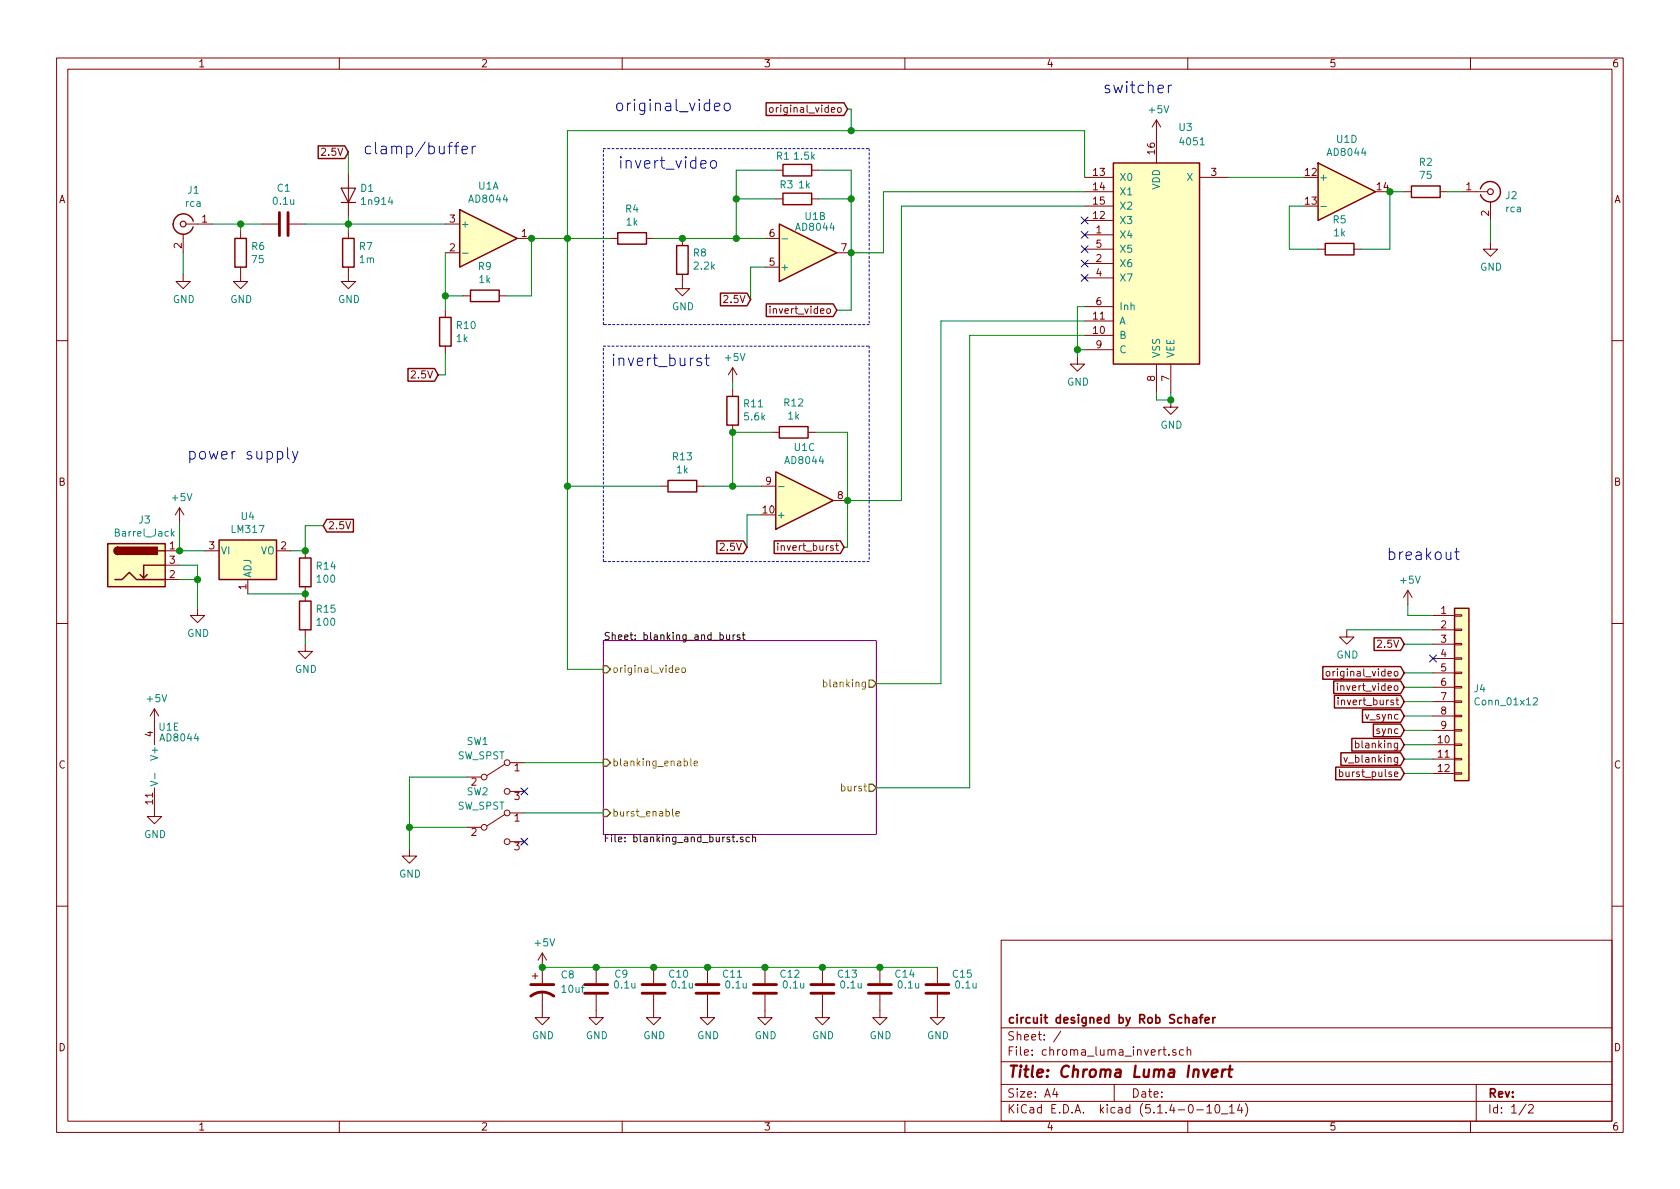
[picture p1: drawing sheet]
EESchema Schematic File Version 4
LIBS:chroma_luma_invert-cache
EELAYER 30 0
EELAYER END
$Descr A4 11693 8268
encoding utf-8
Sheet 1 2
Title "Chroma Luma Invert"
Date ""
Rev ""
Comp "circuit designed by Rob Schafer"
Comment1 ""
Comment2 ""
Comment3 ""
Comment4 ""
$EndDescr
$Comp
L Connector:Conn_Coaxial J1
U 1 1
P 1275 1550
F 0 "J1" H 1203 1788 50  0000 C CNN
F 1 "rca" H 1203 1697 50  0000 C CNN
F 2 "lib_fp:RCJ-024" H 1275 1550 50  0001 C CNN
F 3 " ~" H 1275 1550 50  0001 C CNN
	1    1275 1550
	-1   0    0    -1  
$EndComp
$Comp
L power:GND #PWR03
U 1 1
P 1275 1900
F 0 "#PWR03" H 1275 1650 50  0001 C CNN
F 1 "GND" H 1280 1727 50  0000 C CNN
F 2 "" H 1275 1900 50  0001 C CNN
F 3 "" H 1275 1900 50  0001 C CNN
	1    1275 1900
	1    0    0    -1  
$EndComp
$Comp
L Device:C C1
U 1 1
P 1975 1550
F 0 "C1" V 1723 1550 50  0000 C CNN
F 1 "0.1u" V 1814 1550 50  0000 C CNN
F 2 "Capacitor_THT:C_Disc_D4.7mm_W2.5mm_P5.00mm" H 2013 1400 50  0001 C CNN
F 3 "~" H 1975 1550 50  0001 C CNN
	1    1975 1550
	0    1    1    0   
$EndComp
Text GLabel 2425 1050 0    50   Input ~ 0
2.5V
$Comp
L Device:D D1
U 1 1
P 2425 1350
F 0 "D1" V 2471 1271 50  0000 R CNN
F 1 "1n914" V 2380 1271 50  0000 R CNN
F 2 "Diode_THT:D_DO-41_SOD81_P7.62mm_Horizontal" H 2425 1350 50  0001 C CNN
F 3 "~" H 2425 1350 50  0001 C CNN
	1    2425 1350
	0    -1   -1   0   
$EndComp
$Comp
L Device:R R6
U 1 1
P 1675 1750
F 0 "R6" H 1745 1796 50  0000 L CNN
F 1 "75" H 1745 1705 50  0000 L CNN
F 2 "Resistor_THT:R_Axial_DIN0207_L6.3mm_D2.5mm_P7.62mm_Horizontal" V 1605 1750 50  0001 C CNN
F 3 "~" H 1675 1750 50  0001 C CNN
	1    1675 1750
	1    0    0    -1  
$EndComp
$Comp
L power:GND #PWR04
U 1 1
P 1675 1900
F 0 "#PWR04" H 1675 1650 50  0001 C CNN
F 1 "GND" H 1680 1727 50  0000 C CNN
F 2 "" H 1675 1900 50  0001 C CNN
F 3 "" H 1675 1900 50  0001 C CNN
	1    1675 1900
	1    0    0    -1  
$EndComp
Wire Wire Line
	1275 1750 1275 1900
Wire Wire Line
	1475 1550 1675 1550
Wire Wire Line
	1675 1600 1675 1550
Connection ~ 1675 1550
Wire Wire Line
	1675 1550 1825 1550
$Comp
L Device:R R7
U 1 1
P 2425 1750
F 0 "R7" H 2495 1796 50  0000 L CNN
F 1 "1m" H 2495 1705 50  0000 L CNN
F 2 "Resistor_THT:R_Axial_DIN0207_L6.3mm_D2.5mm_P7.62mm_Horizontal" V 2355 1750 50  0001 C CNN
F 3 "~" H 2425 1750 50  0001 C CNN
	1    2425 1750
	1    0    0    -1  
$EndComp
Wire Wire Line
	2425 1050 2425 1200
$Comp
L power:GND #PWR05
U 1 1
P 2425 1900
F 0 "#PWR05" H 2425 1650 50  0001 C CNN
F 1 "GND" H 2430 1727 50  0000 C CNN
F 2 "" H 2425 1900 50  0001 C CNN
F 3 "" H 2425 1900 50  0001 C CNN
	1    2425 1900
	1    0    0    -1  
$EndComp
Wire Wire Line
	2425 1600 2425 1550
$Comp
L Amplifier_Operational:ADA4807-4 U1
U 1 1
P 3400 1650
F 0 "U1" H 3400 2017 50  0000 C CNN
F 1 "AD8044" H 3400 1926 50  0000 C CNN
F 2 "Package_DIP:DIP-14_W7.62mm_LongPads" H 3400 1650 50  0001 C CNN
F 3 "https://www.analog.com/media/en/technical-documentation/data-sheets/ADA4807-1_4807-2_4807-4.pdf" H 3400 1650 50  0001 C CNN
	1    3400 1650
	1    0    0    -1  
$EndComp
Wire Wire Line
	2125 1550 2425 1550
Connection ~ 2425 1550
Wire Wire Line
	2425 1550 2425 1500
Wire Wire Line
	2425 1550 3100 1550
$Comp
L Device:R R9
U 1 1
P 3375 2050
F 0 "R9" V 3168 2050 50  0000 C CNN
F 1 "1k" V 3259 2050 50  0000 C CNN
F 2 "Resistor_THT:R_Axial_DIN0207_L6.3mm_D2.5mm_P7.62mm_Horizontal" V 3305 2050 50  0001 C CNN
F 3 "~" H 3375 2050 50  0001 C CNN
	1    3375 2050
	0    1    1    0   
$EndComp
Wire Wire Line
	3700 1650 3700 2050
Wire Wire Line
	3700 2050 3525 2050
$Comp
L Device:R R10
U 1 1
P 3100 2300
F 0 "R10" H 3170 2346 50  0000 L CNN
F 1 "1k" H 3170 2255 50  0000 L CNN
F 2 "Resistor_THT:R_Axial_DIN0207_L6.3mm_D2.5mm_P7.62mm_Horizontal" V 3030 2300 50  0001 C CNN
F 3 "~" H 3100 2300 50  0001 C CNN
	1    3100 2300
	1    0    0    -1  
$EndComp
Wire Wire Line
	3100 1750 3100 2050
Wire Wire Line
	3225 2050 3100 2050
Connection ~ 3100 2050
Wire Wire Line
	3100 2050 3100 2150
Text GLabel 3050 2600 0    50   Input ~ 0
2.5V
Wire Wire Line
	3050 2600 3100 2600
Wire Wire Line
	3100 2450 3100 2600
$Comp
L Amplifier_Operational:ADA4807-4 U1
U 3 1
P 5600 3475
F 0 "U1" H 5600 3108 50  0000 C CNN
F 1 "AD8044" H 5600 3199 50  0000 C CNN
F 2 "Package_DIP:DIP-14_W7.62mm_LongPads" H 5600 3475 50  0001 C CNN
F 3 "https://www.analog.com/media/en/technical-documentation/data-sheets/ADA4807-1_4807-2_4807-4.pdf" H 5600 3475 50  0001 C CNN
	3    5600 3475
	1    0    0    1   
$EndComp
$Comp
L Device:R R12
U 1 1
P 5525 3000
F 0 "R12" V 5318 3000 50  0000 C CNN
F 1 "1k" V 5409 3000 50  0000 C CNN
F 2 "Resistor_THT:R_Axial_DIN0207_L6.3mm_D2.5mm_P7.62mm_Horizontal" V 5455 3000 50  0001 C CNN
F 3 "~" H 5525 3000 50  0001 C CNN
	1    5525 3000
	0    1    1    0   
$EndComp
Text GLabel 5200 3800 0    50   Input ~ 0
2.5V
Wire Wire Line
	5200 3800 5200 3575
Wire Wire Line
	5200 3575 5300 3575
Wire Wire Line
	5900 3475 5900 3000
Wire Wire Line
	5900 3000 5675 3000
Wire Wire Line
	5375 3000 5100 3000
Wire Wire Line
	5100 3000 5100 3375
Wire Wire Line
	5100 3375 5300 3375
$Comp
L Device:R R13
U 1 1
P 4750 3375
F 0 "R13" V 4543 3375 50  0000 C CNN
F 1 "1k" V 4634 3375 50  0000 C CNN
F 2 "Resistor_THT:R_Axial_DIN0207_L6.3mm_D2.5mm_P7.62mm_Horizontal" V 4680 3375 50  0001 C CNN
F 3 "~" H 4750 3375 50  0001 C CNN
	1    4750 3375
	0    1    1    0   
$EndComp
Wire Wire Line
	4900 3375 5100 3375
Connection ~ 5100 3375
$Comp
L Device:R R11
U 1 1
P 5100 2850
F 0 "R11" H 5030 2804 50  0000 R CNN
F 1 "5.6k" H 5030 2895 50  0000 R CNN
F 2 "Resistor_THT:R_Axial_DIN0207_L6.3mm_D2.5mm_P7.62mm_Horizontal" V 5030 2850 50  0001 C CNN
F 3 "~" H 5100 2850 50  0001 C CNN
	1    5100 2850
	-1   0    0    1   
$EndComp
Connection ~ 5100 3000
$Comp
L power:+5V #PWR09
U 1 1
P 5100 2650
F 0 "#PWR09" H 5100 2500 50  0001 C CNN
F 1 "+5V" H 5115 2823 50  0000 C CNN
F 2 "" H 5100 2650 50  0001 C CNN
F 3 "" H 5100 2650 50  0001 C CNN
	1    5100 2650
	1    0    0    -1  
$EndComp
Wire Wire Line
	5100 2650 5100 2700
Text Notes 2525 1075 0    79   ~ 0
clamp/buffer
Text Notes 4250 2550 0    79   ~ 0
invert_burst
$Comp
L 4xxx:4051 U3
U 1 1
P 8050 1825
F 0 "U3" H 8200 2775 50  0000 L CNN
F 1 "4051" H 8200 2675 50  0000 L CNN
F 2 "Package_DIP:DIP-16_W7.62mm_LongPads" H 8050 1825 50  0001 C CNN
F 3 "http://www.intersil.com/content/dam/Intersil/documents/cd40/cd4051bms-52bms-53bms.pdf" H 8050 1825 50  0001 C CNN
	1    8050 1825
	1    0    0    -1  
$EndComp
Text Notes 4300 1175 0    79   ~ 0
invert_video
Connection ~ 5125 1650
$Comp
L power:GND #PWR06
U 1 1
P 4750 1950
F 0 "#PWR06" H 4750 1700 50  0001 C CNN
F 1 "GND" H 4755 1777 50  0000 C CNN
F 2 "" H 4750 1950 50  0001 C CNN
F 3 "" H 4750 1950 50  0001 C CNN
	1    4750 1950
	1    0    0    -1  
$EndComp
$Comp
L Device:R R8
U 1 1
P 4750 1800
F 0 "R8" H 4680 1754 50  0000 R CNN
F 1 "2.2k" H 4680 1845 50  0000 R CNN
F 2 "Resistor_THT:R_Axial_DIN0207_L6.3mm_D2.5mm_P7.62mm_Horizontal" V 4680 1800 50  0001 C CNN
F 3 "~" H 4750 1800 50  0001 C CNN
	1    4750 1800
	-1   0    0    1   
$EndComp
$Comp
L Device:R R4
U 1 1
P 4400 1650
F 0 "R4" V 4193 1650 50  0000 C CNN
F 1 "1k" V 4284 1650 50  0000 C CNN
F 2 "Resistor_THT:R_Axial_DIN0207_L6.3mm_D2.5mm_P7.62mm_Horizontal" V 4330 1650 50  0001 C CNN
F 3 "~" H 4400 1650 50  0001 C CNN
	1    4400 1650
	0    1    1    0   
$EndComp
Wire Wire Line
	5125 1650 5325 1650
Wire Wire Line
	5225 1850 5325 1850
Wire Wire Line
	5225 2075 5225 1850
Text GLabel 5225 2075 0    50   Input ~ 0
2.5V
$Comp
L Device:R R3
U 1 1
P 5550 1375
F 0 "R3" V 5450 1300 50  0000 C CNN
F 1 "1k" V 5450 1425 50  0000 C CNN
F 2 "Resistor_THT:R_Axial_DIN0207_L6.3mm_D2.5mm_P7.62mm_Horizontal" V 5480 1375 50  0001 C CNN
F 3 "~" H 5550 1375 50  0001 C CNN
	1    5550 1375
	0    1    1    0   
$EndComp
$Comp
L Amplifier_Operational:ADA4807-4 U1
U 2 1
P 5625 1750
F 0 "U1" H 5675 1500 50  0000 C CNN
F 1 "AD8044" H 5675 1575 50  0000 C CNN
F 2 "Package_DIP:DIP-14_W7.62mm_LongPads" H 5625 1750 50  0001 C CNN
F 3 "https://www.analog.com/media/en/technical-documentation/data-sheets/ADA4807-1_4807-2_4807-4.pdf" H 5625 1750 50  0001 C CNN
	2    5625 1750
	1    0    0    1   
$EndComp
Wire Notes Line
	4200 1025 6050 1025
Wire Notes Line
	6050 1025 6050 2250
Wire Notes Line
	6050 2250 4200 2250
Wire Notes Line
	4200 2250 4200 1025
Wire Notes Line
	4200 2400 6050 2400
Wire Notes Line
	6050 2400 6050 3900
Wire Notes Line
	6050 3900 4200 3900
Wire Notes Line
	4200 3900 4200 2400
Wire Wire Line
	3700 1650 3950 1650
Connection ~ 3700 1650
Wire Wire Line
	3950 1650 3950 3375
Wire Wire Line
	3950 3375 4600 3375
Connection ~ 3950 1650
Wire Wire Line
	3950 1650 4250 1650
Wire Wire Line
	5925 1750 6150 1750
Wire Wire Line
	6150 1750 6150 1325
Wire Wire Line
	6150 1325 7550 1325
Connection ~ 5925 1750
Wire Wire Line
	5900 3475 6275 3475
Wire Wire Line
	6275 3475 6275 1425
Wire Wire Line
	6275 1425 7550 1425
Connection ~ 5900 3475
NoConn ~ 7550 1525
NoConn ~ 7550 1625
NoConn ~ 7550 1725
NoConn ~ 7550 1825
NoConn ~ 7550 1925
$Comp
L power:+5V #PWR01
U 1 1
P 8050 925
F 0 "#PWR01" H 8050 775 50  0001 C CNN
F 1 "+5V" H 8065 1098 50  0000 C CNN
F 2 "" H 8050 925 50  0001 C CNN
F 3 "" H 8050 925 50  0001 C CNN
	1    8050 925 
	1    0    0    -1  
$EndComp
Text Notes 4275 775  0    79   ~ 0
original_video
$Comp
L power:GND #PWR08
U 1 1
P 7500 2475
F 0 "#PWR08" H 7500 2225 50  0001 C CNN
F 1 "GND" H 7505 2302 50  0000 C CNN
F 2 "" H 7500 2475 50  0001 C CNN
F 3 "" H 7500 2475 50  0001 C CNN
	1    7500 2475
	1    0    0    -1  
$EndComp
Wire Wire Line
	7550 2425 7500 2425
Wire Wire Line
	7500 2425 7500 2475
$Comp
L power:GND #PWR010
U 1 1
P 8150 2775
F 0 "#PWR010" H 8150 2525 50  0001 C CNN
F 1 "GND" H 8155 2602 50  0000 C CNN
F 2 "" H 8150 2775 50  0001 C CNN
F 3 "" H 8150 2775 50  0001 C CNN
	1    8150 2775
	1    0    0    -1  
$EndComp
Wire Wire Line
	8150 2725 8150 2775
Wire Wire Line
	8050 2725 8050 2775
Wire Wire Line
	8050 2775 8150 2775
Connection ~ 8150 2775
Text Notes 7675 650  0    79   ~ 0
switcher
$Comp
L Amplifier_Operational:ADA4807-4 U1
U 4 1
P 9375 1325
F 0 "U1" H 9375 1692 50  0000 C CNN
F 1 "AD8044" H 9375 1601 50  0000 C CNN
F 2 "Package_DIP:DIP-14_W7.62mm_LongPads" H 9375 1325 50  0001 C CNN
F 3 "https://www.analog.com/media/en/technical-documentation/data-sheets/ADA4807-1_4807-2_4807-4.pdf" H 9375 1325 50  0001 C CNN
	4    9375 1325
	1    0    0    -1  
$EndComp
Wire Wire Line
	9075 1225 8550 1225
$Comp
L Device:R R5
U 1 1
P 9325 1725
F 0 "R5" V 9118 1725 50  0000 C CNN
F 1 "1k" V 9209 1725 50  0000 C CNN
F 2 "Resistor_THT:R_Axial_DIN0207_L6.3mm_D2.5mm_P7.62mm_Horizontal" V 9255 1725 50  0001 C CNN
F 3 "~" H 9325 1725 50  0001 C CNN
	1    9325 1725
	0    1    1    0   
$EndComp
Wire Wire Line
	9175 1725 8975 1725
Wire Wire Line
	8975 1725 8975 1425
Wire Wire Line
	8975 1425 9075 1425
$Comp
L Device:R R2
U 1 1
P 9925 1325
F 0 "R2" V 9718 1325 50  0000 C CNN
F 1 "75" V 9809 1325 50  0000 C CNN
F 2 "Resistor_THT:R_Axial_DIN0207_L6.3mm_D2.5mm_P7.62mm_Horizontal" V 9855 1325 50  0001 C CNN
F 3 "~" H 9925 1325 50  0001 C CNN
	1    9925 1325
	0    1    1    0   
$EndComp
Wire Wire Line
	9475 1725 9675 1725
Wire Wire Line
	9675 1725 9675 1325
Wire Wire Line
	9675 1325 9775 1325
Connection ~ 9675 1325
$Comp
L Connector:Conn_Coaxial J2
U 1 1
P 10375 1325
F 0 "J2" H 10475 1300 50  0000 L CNN
F 1 "rca" H 10475 1209 50  0000 L CNN
F 2 "lib_fp:RCJ-024" H 10375 1325 50  0001 C CNN
F 3 " ~" H 10375 1325 50  0001 C CNN
	1    10375 1325
	1    0    0    -1  
$EndComp
$Comp
L power:GND #PWR02
U 1 1
P 10375 1675
F 0 "#PWR02" H 10375 1425 50  0001 C CNN
F 1 "GND" H 10380 1502 50  0000 C CNN
F 2 "" H 10375 1675 50  0001 C CNN
F 3 "" H 10375 1675 50  0001 C CNN
	1    10375 1675
	1    0    0    -1  
$EndComp
Wire Wire Line
	10375 1525 10375 1675
Wire Wire Line
	10175 1325 10075 1325
Connection ~ 4750 1650
Wire Wire Line
	4750 1650 5125 1650
Wire Wire Line
	4550 1650 4750 1650
Wire Wire Line
	3950 1650 3950 900 
Wire Wire Line
	3950 900  5925 900 
Wire Wire Line
	7550 900  7550 1225
$Sheet
S 4200 4450 1900 1350
U 5EE0E534
F0 "blanking_and_burst" 50
F1 "blanking_and_burst.sch" 50
F2 "original_video" I L 4200 4650 50 
F3 "burst" O R 6100 5475 50 
F4 "blanking" O R 6100 4750 50 
F5 "blanking_enable" I L 4200 5300 50 
F6 "burst_enable" I L 4200 5650 50 
$EndSheet
Wire Wire Line
	6100 4750 6550 4750
Wire Wire Line
	6550 4750 6550 2225
Wire Wire Line
	6550 2225 7550 2225
Wire Wire Line
	6100 5475 6750 5475
Wire Wire Line
	6750 5475 6750 2325
Wire Wire Line
	6750 2325 7550 2325
Text Notes 1300 3200 0    79   ~ 0
power supply
Wire Wire Line
	3950 3375 3950 4650
Wire Wire Line
	3950 4650 4200 4650
Connection ~ 3950 3375
$Comp
L Switch:SW_SPDT SW1
U 1 1
P 3450 5400
F 0 "SW1" H 3325 5650 50  0000 C CNN
F 1 "SW_SPST" H 3350 5550 50  0000 C CNN
F 2 "lib_fp:mini_toggle_switch_tayda" H 3450 5400 50  0001 C CNN
F 3 "~" H 3450 5400 50  0001 C CNN
	1    3450 5400
	1    0    0    -1  
$EndComp
$Comp
L Switch:SW_SPDT SW2
U 1 1
P 3450 5750
F 0 "SW2" H 3325 6000 50  0000 C CNN
F 1 "SW_SPST" H 3350 5900 50  0000 C CNN
F 2 "lib_fp:mini_toggle_switch_tayda" H 3450 5750 50  0001 C CNN
F 3 "~" H 3450 5750 50  0001 C CNN
	1    3450 5750
	1    0    0    -1  
$EndComp
$Comp
L power:GND #PWR016
U 1 1
P 2850 5900
F 0 "#PWR016" H 2850 5650 50  0001 C CNN
F 1 "GND" H 2855 5727 50  0000 C CNN
F 2 "" H 2850 5900 50  0001 C CNN
F 3 "" H 2850 5900 50  0001 C CNN
	1    2850 5900
	1    0    0    -1  
$EndComp
Wire Wire Line
	3250 5400 2850 5400
Wire Wire Line
	2850 5400 2850 5750
Wire Wire Line
	3250 5750 2850 5750
Connection ~ 2850 5750
Wire Wire Line
	2850 5750 2850 5900
$Comp
L Connector_Generic:Conn_01x12 J4
U 1 1
P 10175 4775
F 0 "J4" H 10255 4767 50  0000 L CNN
F 1 "Conn_01x12" H 10255 4676 50  0000 L CNN
F 2 "Connector_PinHeader_2.54mm:PinHeader_1x12_P2.54mm_Vertical" H 10175 4775 50  0001 C CNN
F 3 "~" H 10175 4775 50  0001 C CNN
	1    10175 4775
	1    0    0    -1  
$EndComp
Text GLabel 9775 4475 0    50   Input ~ 0
2.5V
Wire Wire Line
	9975 4475 9775 4475
$Comp
L power:+5V #PWR012
U 1 1
P 9800 4200
F 0 "#PWR012" H 9800 4050 50  0001 C CNN
F 1 "+5V" H 9815 4373 50  0000 C CNN
F 2 "" H 9800 4200 50  0001 C CNN
F 3 "" H 9800 4200 50  0001 C CNN
	1    9800 4200
	1    0    0    -1  
$EndComp
Wire Wire Line
	9975 4275 9800 4275
Wire Wire Line
	9800 4275 9800 4200
$Comp
L power:GND #PWR014
U 1 1
P 9375 4375
F 0 "#PWR014" H 9375 4125 50  0001 C CNN
F 1 "GND" H 9380 4202 50  0000 C CNN
F 2 "" H 9375 4375 50  0001 C CNN
F 3 "" H 9375 4375 50  0001 C CNN
	1    9375 4375
	1    0    0    -1  
$EndComp
Wire Wire Line
	9975 4375 9375 4375
Text GLabel 9775 5075 0    50   Input ~ 0
sync
Text GLabel 9775 4975 0    50   Input ~ 0
v_sync
Text GLabel 9775 5175 0    50   Input ~ 0
blanking
Text GLabel 9775 5275 0    50   Input ~ 0
v_blanking
Text GLabel 9775 5375 0    50   Input ~ 0
burst_pulse
Text GLabel 9775 4675 0    50   Input ~ 0
original_video
Text GLabel 9775 4775 0    50   Input ~ 0
invert_video
Text GLabel 9775 4875 0    50   Input ~ 0
invert_burst
NoConn ~ 9975 4575
Wire Wire Line
	9975 4675 9775 4675
Wire Wire Line
	9975 4775 9775 4775
Wire Wire Line
	9975 4875 9775 4875
Wire Wire Line
	9975 4975 9775 4975
Wire Wire Line
	9975 5075 9775 5075
Wire Wire Line
	9975 5175 9775 5175
Wire Wire Line
	9975 5275 9775 5275
Wire Wire Line
	9975 5375 9775 5375
Text GLabel 5900 750  0    50   Input ~ 0
original_video
Wire Wire Line
	5900 750  5925 750 
Wire Wire Line
	5925 750  5925 900 
Connection ~ 5925 900 
Wire Wire Line
	5925 900  7550 900 
Text GLabel 5875 3800 0    50   Input ~ 0
invert_burst
Wire Wire Line
	5875 3800 5900 3800
Wire Wire Line
	5900 3800 5900 3475
Text GLabel 5825 2150 0    50   Input ~ 0
invert_video
Wire Wire Line
	5825 2150 5925 2150
Wire Wire Line
	5925 2150 5925 1750
Text Notes 9650 3900 0    79   ~ 0
breakout
$Comp
L Regulator_Linear:LM317_3PinPackage U4
U 1 1
P 1725 3825
F 0 "U4" H 1725 4067 50  0000 C CNN
F 1 "LM317" H 1725 3976 50  0000 C CNN
F 2 "Package_TO_SOT_THT:TO-220-3_Horizontal_TabDown" H 1725 4050 50  0001 C CIN
F 3 "http://www.ti.com/lit/ds/snvs775k/snvs775k.pdf" H 1725 3825 50  0001 C CNN
	1    1725 3825
	1    0    0    -1  
$EndComp
$Comp
L power:+5V #PWR011
U 1 1
P 1250 3625
F 0 "#PWR011" H 1250 3475 50  0001 C CNN
F 1 "+5V" H 1265 3798 50  0000 C CNN
F 2 "" H 1250 3625 50  0001 C CNN
F 3 "" H 1250 3625 50  0001 C CNN
	1    1250 3625
	1    0    0    -1  
$EndComp
$Comp
L Device:R R15
U 1 1
P 2125 4275
F 0 "R15" H 2195 4321 50  0000 L CNN
F 1 "100" H 2195 4230 50  0000 L CNN
F 2 "Resistor_THT:R_Axial_DIN0207_L6.3mm_D2.5mm_P7.62mm_Horizontal" V 2055 4275 50  0001 C CNN
F 3 "~" H 2125 4275 50  0001 C CNN
	1    2125 4275
	1    0    0    -1  
$EndComp
Wire Wire Line
	1725 4125 2125 4125
$Comp
L power:GND #PWR015
U 1 1
P 2125 4475
F 0 "#PWR015" H 2125 4225 50  0001 C CNN
F 1 "GND" H 2130 4302 50  0000 C CNN
F 2 "" H 2125 4475 50  0001 C CNN
F 3 "" H 2125 4475 50  0001 C CNN
	1    2125 4475
	1    0    0    -1  
$EndComp
Wire Wire Line
	2125 4475 2125 4425
$Comp
L Device:R R14
U 1 1
P 2125 3975
F 0 "R14" H 2195 4021 50  0000 L CNN
F 1 "100" H 2195 3930 50  0000 L CNN
F 2 "Resistor_THT:R_Axial_DIN0207_L6.3mm_D2.5mm_P7.62mm_Horizontal" V 2055 3975 50  0001 C CNN
F 3 "~" H 2125 3975 50  0001 C CNN
	1    2125 3975
	1    0    0    -1  
$EndComp
Connection ~ 2125 4125
Text GLabel 2250 3650 2    50   Input ~ 0
2.5V
Wire Wire Line
	2250 3650 2125 3650
Wire Wire Line
	2125 3650 2125 3825
Wire Wire Line
	2025 3825 2125 3825
Connection ~ 2125 3825
Wire Wire Line
	1425 3825 1250 3825
Wire Wire Line
	1250 3825 1250 3625
$Comp
L Device:R R1
U 1 1
P 5550 1175
F 0 "R1" V 5450 1075 50  0000 C CNN
F 1 "1.5k" V 5450 1225 50  0000 C CNN
F 2 "Resistor_THT:R_Axial_DIN0207_L6.3mm_D2.5mm_P7.62mm_Horizontal" V 5480 1175 50  0001 C CNN
F 3 "~" H 5550 1175 50  0001 C CNN
	1    5550 1175
	0    1    1    0   
$EndComp
Wire Wire Line
	5125 1175 5400 1175
Wire Wire Line
	5125 1175 5125 1375
Wire Wire Line
	5700 1175 5925 1175
Wire Wire Line
	5925 1175 5925 1375
Wire Wire Line
	5700 1375 5925 1375
Connection ~ 5925 1375
Wire Wire Line
	5925 1375 5925 1750
Wire Wire Line
	5400 1375 5125 1375
Connection ~ 5125 1375
Wire Wire Line
	5125 1375 5125 1650
$Comp
L Connector:Barrel_Jack_Switch J3
U 1 1
P 950 3925
F 0 "J3" H 1007 4242 50  0000 C CNN
F 1 "Barrel_Jack" H 1007 4151 50  0000 C CNN
F 2 "Connector_BarrelJack:BarrelJack_Horizontal" H 1000 3885 50  0001 C CNN
F 3 "~" H 1000 3885 50  0001 C CNN
	1    950  3925
	1    0    0    -1  
$EndComp
Connection ~ 1250 3825
$Comp
L power:GND #PWR013
U 1 1
P 1375 4225
F 0 "#PWR013" H 1375 3975 50  0001 C CNN
F 1 "GND" H 1380 4052 50  0000 C CNN
F 2 "" H 1375 4225 50  0001 C CNN
F 3 "" H 1375 4225 50  0001 C CNN
	1    1375 4225
	1    0    0    -1  
$EndComp
Wire Wire Line
	1250 3925 1375 3925
Wire Wire Line
	1375 3925 1375 4025
Wire Wire Line
	1250 4025 1375 4025
Connection ~ 1375 4025
Wire Wire Line
	1375 4025 1375 4225
$Comp
L Amplifier_Operational:ADA4807-4 U1
U 5 1
P 1175 5325
F 0 "U1" H 1175 5600 50  0000 C CNN
F 1 "AD8044" H 1250 5525 50  0000 C CNN
F 2 "Package_DIP:DIP-14_W7.62mm_LongPads" H 1175 5325 50  0001 C CNN
F 3 "https://www.analog.com/media/en/technical-documentation/data-sheets/ADA4807-1_4807-2_4807-4.pdf" H 1175 5325 50  0001 C CNN
	5    1175 5325
	1    0    0    -1  
$EndComp
$Comp
L power:+5V #PWR0101
U 1 1
P 1075 5025
F 0 "#PWR0101" H 1075 4875 50  0001 C CNN
F 1 "+5V" H 1090 5198 50  0000 C CNN
F 2 "" H 1075 5025 50  0001 C CNN
F 3 "" H 1075 5025 50  0001 C CNN
	1    1075 5025
	1    0    0    -1  
$EndComp
$Comp
L power:GND #PWR0103
U 1 1
P 1075 5625
F 0 "#PWR0103" H 1075 5375 50  0001 C CNN
F 1 "GND" H 1080 5452 50  0000 C CNN
F 2 "" H 1075 5625 50  0001 C CNN
F 3 "" H 1075 5625 50  0001 C CNN
	1    1075 5625
	1    0    0    -1  
$EndComp
Wire Wire Line
	3650 5300 4200 5300
Wire Wire Line
	3650 5650 4200 5650
NoConn ~ 3650 5500
NoConn ~ 3650 5850
Wire Wire Line
	7550 2125 7500 2125
Wire Wire Line
	7500 2125 7500 2425
Connection ~ 7500 2425
$Comp
L power:+5V #PWR07
U 1 1
P 3775 6725
F 0 "#PWR07" H 3775 6575 50  0001 C CNN
F 1 "+5V" H 3790 6898 50  0000 C CNN
F 2 "" H 3775 6725 50  0001 C CNN
F 3 "" H 3775 6725 50  0001 C CNN
	1    3775 6725
	1    0    0    -1  
$EndComp
$Comp
L Device:C C9
U 1 1
P 4150 6875
F 0 "C9" H 3975 6775 50  0000 C CNN
F 1 "0.1u" H 3950 6850 50  0000 C CNN
F 2 "Capacitor_THT:C_Disc_D4.7mm_W2.5mm_P5.00mm" H 4188 6725 50  0001 C CNN
F 3 "~" H 4150 6875 50  0001 C CNN
	1    4150 6875
	-1   0    0    1   
$EndComp
$Comp
L power:GND #PWR021
U 1 1
P 4150 7025
F 0 "#PWR021" H 4150 6775 50  0001 C CNN
F 1 "GND" H 4155 6852 50  0000 C CNN
F 2 "" H 4150 7025 50  0001 C CNN
F 3 "" H 4150 7025 50  0001 C CNN
	1    4150 7025
	1    0    0    -1  
$EndComp
$Comp
L Device:C C10
U 1 1
P 4550 6875
F 0 "C10" H 4375 6775 50  0000 C CNN
F 1 "0.1u" H 4350 6850 50  0000 C CNN
F 2 "Capacitor_THT:C_Disc_D4.7mm_W2.5mm_P5.00mm" H 4588 6725 50  0001 C CNN
F 3 "~" H 4550 6875 50  0001 C CNN
	1    4550 6875
	-1   0    0    1   
$EndComp
$Comp
L Device:C C11
U 1 1
P 4925 6875
F 0 "C11" H 4750 6775 50  0000 C CNN
F 1 "0.1u" H 4725 6850 50  0000 C CNN
F 2 "Capacitor_THT:C_Disc_D4.7mm_W2.5mm_P5.00mm" H 4963 6725 50  0001 C CNN
F 3 "~" H 4925 6875 50  0001 C CNN
	1    4925 6875
	-1   0    0    1   
$EndComp
$Comp
L Device:C C12
U 1 1
P 5325 6875
F 0 "C12" H 5150 6775 50  0000 C CNN
F 1 "0.1u" H 5125 6850 50  0000 C CNN
F 2 "Capacitor_THT:C_Disc_D4.7mm_W2.5mm_P5.00mm" H 5363 6725 50  0001 C CNN
F 3 "~" H 5325 6875 50  0001 C CNN
	1    5325 6875
	-1   0    0    1   
$EndComp
$Comp
L Device:C C13
U 1 1
P 5725 6875
F 0 "C13" H 5550 6775 50  0000 C CNN
F 1 "0.1u" H 5525 6850 50  0000 C CNN
F 2 "Capacitor_THT:C_Disc_D4.7mm_W2.5mm_P5.00mm" H 5763 6725 50  0001 C CNN
F 3 "~" H 5725 6875 50  0001 C CNN
	1    5725 6875
	-1   0    0    1   
$EndComp
$Comp
L Device:C C14
U 1 1
P 6125 6875
F 0 "C14" H 5950 6775 50  0000 C CNN
F 1 "0.1u" H 5925 6850 50  0000 C CNN
F 2 "Capacitor_THT:C_Disc_D4.7mm_W2.5mm_P5.00mm" H 6163 6725 50  0001 C CNN
F 3 "~" H 6125 6875 50  0001 C CNN
	1    6125 6875
	-1   0    0    1   
$EndComp
$Comp
L Device:C C15
U 1 1
P 6525 6875
F 0 "C15" H 6350 6775 50  0000 C CNN
F 1 "0.1u" H 6325 6850 50  0000 C CNN
F 2 "Capacitor_THT:C_Disc_D4.7mm_W2.5mm_P5.00mm" H 6563 6725 50  0001 C CNN
F 3 "~" H 6525 6875 50  0001 C CNN
	1    6525 6875
	-1   0    0    1   
$EndComp
$Comp
L power:GND #PWR023
U 1 1
P 4550 7025
F 0 "#PWR023" H 4550 6775 50  0001 C CNN
F 1 "GND" H 4555 6852 50  0000 C CNN
F 2 "" H 4550 7025 50  0001 C CNN
F 3 "" H 4550 7025 50  0001 C CNN
	1    4550 7025
	1    0    0    -1  
$EndComp
$Comp
L power:GND #PWR024
U 1 1
P 4925 7025
F 0 "#PWR024" H 4925 6775 50  0001 C CNN
F 1 "GND" H 4930 6852 50  0000 C CNN
F 2 "" H 4925 7025 50  0001 C CNN
F 3 "" H 4925 7025 50  0001 C CNN
	1    4925 7025
	1    0    0    -1  
$EndComp
$Comp
L power:GND #PWR037
U 1 1
P 5325 7025
F 0 "#PWR037" H 5325 6775 50  0001 C CNN
F 1 "GND" H 5330 6852 50  0000 C CNN
F 2 "" H 5325 7025 50  0001 C CNN
F 3 "" H 5325 7025 50  0001 C CNN
	1    5325 7025
	1    0    0    -1  
$EndComp
$Comp
L power:GND #PWR047
U 1 1
P 5725 7025
F 0 "#PWR047" H 5725 6775 50  0001 C CNN
F 1 "GND" H 5730 6852 50  0000 C CNN
F 2 "" H 5725 7025 50  0001 C CNN
F 3 "" H 5725 7025 50  0001 C CNN
	1    5725 7025
	1    0    0    -1  
$EndComp
$Comp
L power:GND #PWR048
U 1 1
P 6125 7025
F 0 "#PWR048" H 6125 6775 50  0001 C CNN
F 1 "GND" H 6130 6852 50  0000 C CNN
F 2 "" H 6125 7025 50  0001 C CNN
F 3 "" H 6125 7025 50  0001 C CNN
	1    6125 7025
	1    0    0    -1  
$EndComp
$Comp
L power:GND #PWR049
U 1 1
P 6525 7025
F 0 "#PWR049" H 6525 6775 50  0001 C CNN
F 1 "GND" H 6530 6852 50  0000 C CNN
F 2 "" H 6525 7025 50  0001 C CNN
F 3 "" H 6525 7025 50  0001 C CNN
	1    6525 7025
	1    0    0    -1  
$EndComp
$Comp
L Device:CP1 C8
U 1 1
P 3775 6875
F 0 "C8" H 3900 6975 50  0000 L CNN
F 1 "10uf" H 3900 6875 50  0000 L CNN
F 2 "Capacitor_THT:CP_Radial_D6.3mm_P2.50mm" H 3775 6875 50  0001 C CNN
F 3 "~" H 3775 6875 50  0001 C CNN
	1    3775 6875
	1    0    0    -1  
$EndComp
$Comp
L power:GND #PWR019
U 1 1
P 3775 7025
F 0 "#PWR019" H 3775 6775 50  0001 C CNN
F 1 "GND" H 3780 6852 50  0000 C CNN
F 2 "" H 3775 7025 50  0001 C CNN
F 3 "" H 3775 7025 50  0001 C CNN
	1    3775 7025
	1    0    0    -1  
$EndComp
Wire Wire Line
	3775 6725 4150 6725
Connection ~ 3775 6725
Connection ~ 4150 6725
Wire Wire Line
	4150 6725 4550 6725
Connection ~ 4550 6725
Wire Wire Line
	4550 6725 4925 6725
Connection ~ 4925 6725
Wire Wire Line
	4925 6725 5325 6725
Connection ~ 5325 6725
Wire Wire Line
	5325 6725 5725 6725
Connection ~ 5725 6725
Wire Wire Line
	5725 6725 6125 6725
Connection ~ 6125 6725
Wire Wire Line
	6125 6725 6525 6725
$EndSCHEMATC
